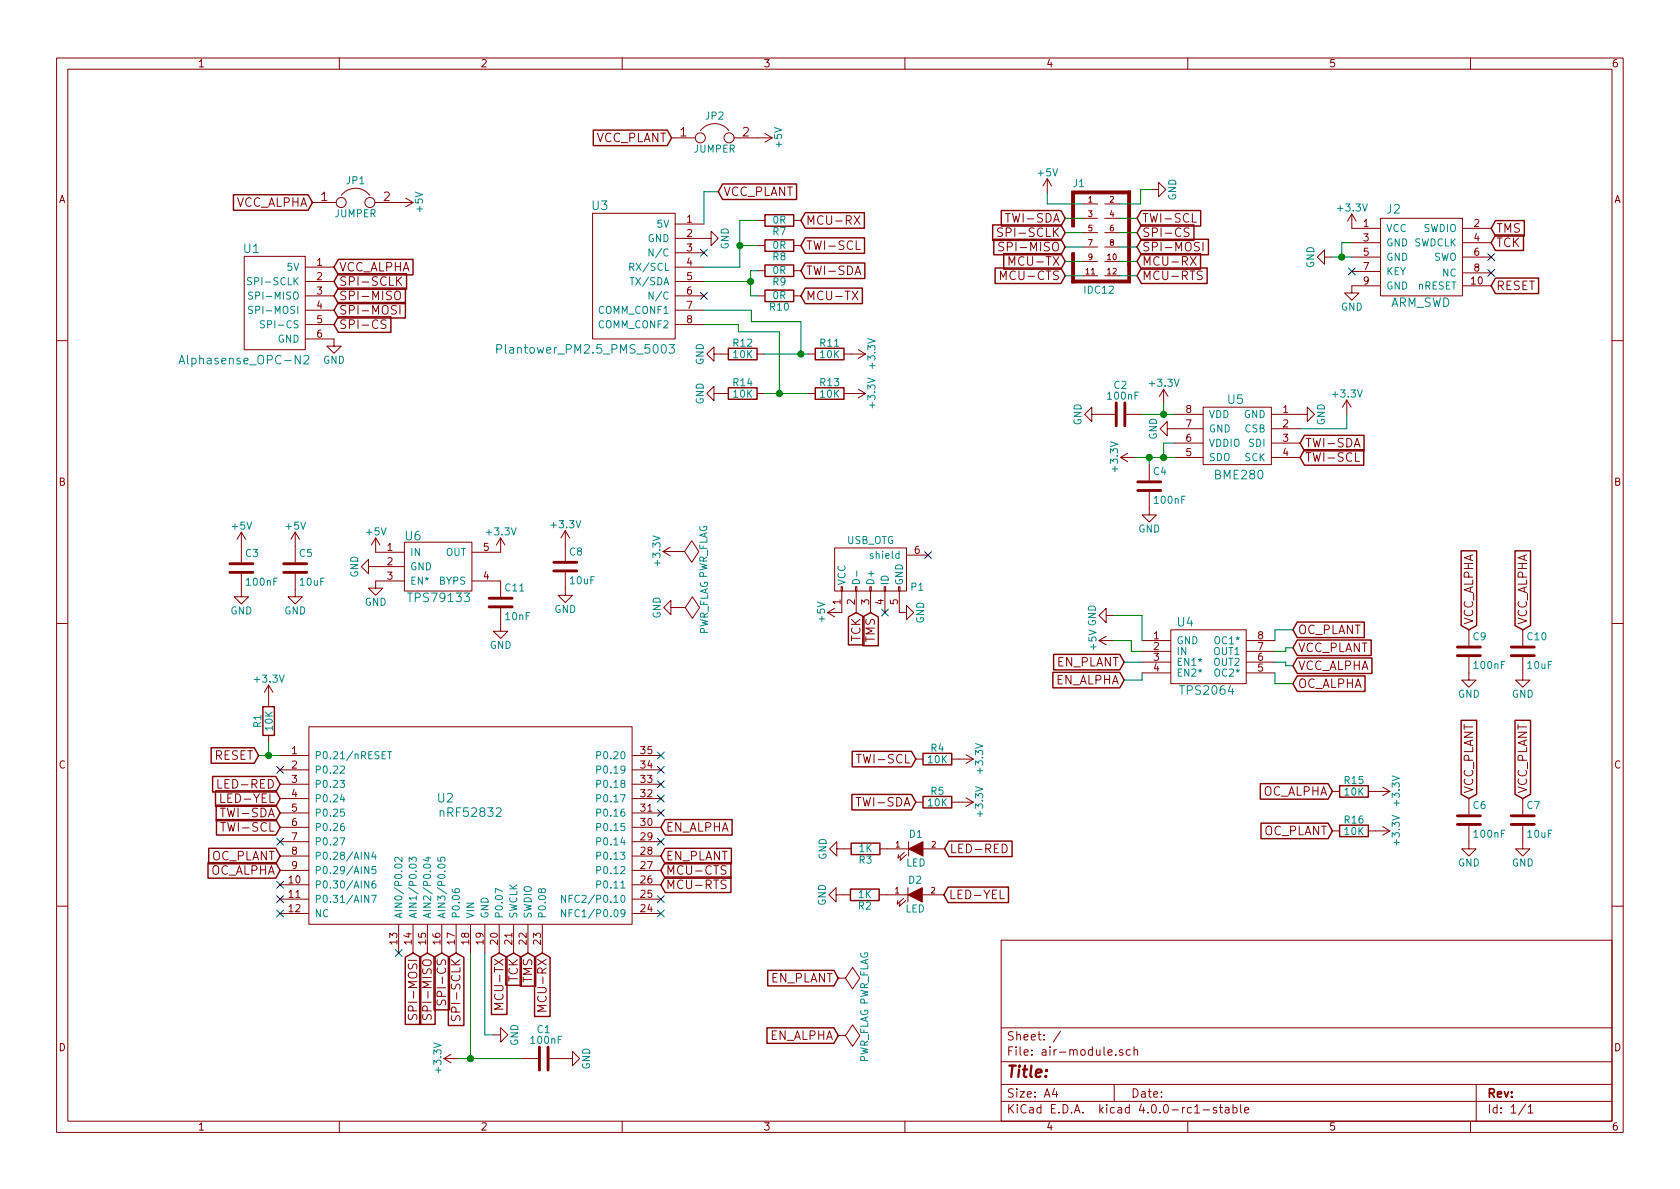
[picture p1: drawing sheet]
EESchema Schematic File Version 2
LIBS:air-module-rescue
LIBS:power
LIBS:device
LIBS:transistors
LIBS:conn
LIBS:linear
LIBS:regul
LIBS:74xx
LIBS:cmos4000
LIBS:adc-dac
LIBS:memory
LIBS:xilinx
LIBS:microcontrollers
LIBS:dsp
LIBS:microchip
LIBS:analog_switches
LIBS:motorola
LIBS:texas
LIBS:intel
LIBS:audio
LIBS:interface
LIBS:digital-audio
LIBS:philips
LIBS:display
LIBS:cypress
LIBS:siliconi
LIBS:opto
LIBS:atmel
LIBS:contrib
LIBS:valves
LIBS:nrf52832
LIBS:esp12
LIBS:tps2034
LIBS:bme280
LIBS:plantower_pm2
LIBS:alphasense_opc-n2
LIBS:solder_bridge
LIBS:tps2064
LIBS:idc12
LIBS:mcp1826s
LIBS:tps79133
LIBS:arm_swd
LIBS:air-module-cache
EELAYER 25 0
EELAYER END
$Descr A4 11693 8268
encoding utf-8
Sheet 1 1
Title ""
Date ""
Rev ""
Comp ""
Comment1 ""
Comment2 ""
Comment3 ""
Comment4 ""
$EndDescr
$Comp
L nRF52832 U2
U 1 1
P 2800 6250
F 0 "U2" H 3100 6950 60  0000 C CNN
F 1 "nRF52832" H 3275 6850 60  0000 C CNN
F 2 "nRF52832:nRF52832-SMD" H 3225 6725 60  0001 C CNN
F 3 "" H 2800 6250 60  0000 C CNN
	1    2800 6250
	1    0    0    -1  
$EndComp
Text GLabel 1950 5450 0    60   Input ~ 0
LED-RED
Text GLabel 1950 5650 0    60   Input ~ 0
TWI-SDA
Text GLabel 1950 5750 0    60   Input ~ 0
TWI-SCL
$Comp
L +3.3V #PWR11
U 1 1
P 3190 7360
F 0 "#PWR11" H 3190 7210 50  0001 C CNN
F 1 "+3.3V" H 3190 7500 50  0000 C CNN
F 2 "" H 3190 7360 60  0000 C CNN
F 3 "" H 3190 7360 60  0000 C CNN
	1    3190 7360
	0    -1   -1   0   
$EndComp
$Comp
L GND #PWR12
U 1 1
P 3435 7195
F 0 "#PWR12" H 3435 6945 50  0001 C CNN
F 1 "GND" H 3435 7045 50  0000 C CNN
F 2 "" H 3435 7195 60  0000 C CNN
F 3 "" H 3435 7195 60  0000 C CNN
	1    3435 7195
	0    -1   -1   0   
$EndComp
Text GLabel 3475 6625 3    60   Input ~ 0
MCU-TX
Text GLabel 3575 6625 3    60   Input ~ 0
TCK
Text GLabel 3675 6625 3    60   Input ~ 0
TMS
Text GLabel 3775 6625 3    60   Input ~ 0
MCU-RX
Text GLabel 2875 6625 3    60   Input ~ 0
SPI-MOSI
Text GLabel 2975 6625 3    60   Input ~ 0
SPI-MISO
Text GLabel 3075 6625 3    60   Input ~ 0
SPI-CS
Text GLabel 3175 6625 3    60   Input ~ 0
SPI-SCLK
$Comp
L LED D1
U 1 1
P 6375 5900
F 0 "D1" H 6375 6000 50  0000 C CNN
F 1 "LED" H 6375 5800 50  0000 C CNN
F 2 "0603_handsolder:LED_0603_HandSoldering" H 6375 5900 60  0001 C CNN
F 3 "" H 6375 5900 60  0000 C CNN
	1    6375 5900
	1    0    0    -1  
$EndComp
Text GLabel 6575 5900 2    60   Input ~ 0
LED-RED
$Comp
L GND #PWR26
U 1 1
P 5875 5900
F 0 "#PWR26" H 5875 5650 50  0001 C CNN
F 1 "GND" H 5875 5750 50  0000 C CNN
F 2 "" H 5875 5900 60  0000 C CNN
F 3 "" H 5875 5900 60  0000 C CNN
	1    5875 5900
	0    1    1    0   
$EndComp
$Comp
L R R3
U 1 1
P 6025 5900
F 0 "R3" V 6105 5900 50  0000 C CNN
F 1 "1K" V 6025 5900 50  0000 C CNN
F 2 "0603_handsolder:0603_HandSoldering" V 5955 5900 30  0001 C CNN
F 3 "" H 6025 5900 30  0000 C CNN
	1    6025 5900
	0    1    1    0   
$EndComp
$Comp
L Alphasense_OPC-N2 U1
U 1 1
P 1900 2225
F 0 "U1" H 1750 2725 60  0000 C CNN
F 1 "Alphasense_OPC-N2" H 1700 1950 60  0000 C CNN
F 2 "Molex_501331-0607:Molex_501331-0607" H 1900 2225 60  0001 C CNN
F 3 "" H 1900 2225 60  0000 C CNN
	1    1900 2225
	1    0    0    -1  
$EndComp
$Comp
L BME280 U5
U 1 1
P 8675 3000
F 0 "U5" H 8600 3225 60  0000 C CNN
F 1 "BME280" H 8625 2700 60  0000 C CNN
F 2 "BME280:BME280" H 8625 2600 60  0001 C CNN
F 3 "" H 8675 3000 60  0000 C CNN
	1    8675 3000
	1    0    0    -1  
$EndComp
$Comp
L Plantower_PM2.5_PMS_5003 U3
U 1 1
P 4550 2000
F 0 "U3" H 4175 2575 60  0000 C CNN
F 1 "Plantower_PM2.5_PMS_5003" H 4075 1575 60  0000 C CNN
F 2 "Socket_Strips:Socket_Strip_Straight_1x08" H 4550 2000 60  0001 C CNN
F 3 "" H 4550 2000 60  0000 C CNN
	1    4550 2000
	1    0    0    -1  
$EndComp
Text GLabel 2325 2150 2    60   Input ~ 0
SPI-MOSI
Text GLabel 2325 2050 2    60   Input ~ 0
SPI-MISO
Text GLabel 2325 2250 2    60   Input ~ 0
SPI-CS
Text GLabel 2325 1950 2    60   Input ~ 0
SPI-SCLK
$Comp
L GND #PWR6
U 1 1
P 2325 2350
F 0 "#PWR6" H 2325 2100 50  0001 C CNN
F 1 "GND" H 2325 2200 50  0000 C CNN
F 2 "" H 2325 2350 60  0000 C CNN
F 3 "" H 2325 2350 60  0000 C CNN
	1    2325 2350
	1    0    0    -1  
$EndComp
$Comp
L GND #PWR20
U 1 1
P 4900 1650
F 0 "#PWR20" H 4900 1400 50  0001 C CNN
F 1 "GND" H 4900 1500 50  0000 C CNN
F 2 "" H 4900 1650 60  0000 C CNN
F 3 "" H 4900 1650 60  0000 C CNN
	1    4900 1650
	0    -1   -1   0   
$EndComp
NoConn ~ 4900 1750
NoConn ~ 4900 2050
Text GLabel 5575 1525 2    60   Input ~ 0
MCU-RX
Text GLabel 5575 2050 2    60   Input ~ 0
MCU-TX
Text GLabel 5575 1875 2    60   Input ~ 0
TWI-SDA
Text GLabel 5575 1700 2    60   Input ~ 0
TWI-SCL
NoConn ~ 1950 5350
NoConn ~ 1950 5850
NoConn ~ 1950 6350
NoConn ~ 2775 6625
NoConn ~ 4600 5550
NoConn ~ 4600 5450
NoConn ~ 4600 5350
NoConn ~ 4600 5250
$Comp
L R R1
U 1 1
P 1870 5010
F 0 "R1" V 1950 5010 50  0000 C CNN
F 1 "10K" V 1870 5010 50  0000 C CNN
F 2 "0603_handsolder:0603_HandSoldering" V 1800 5010 30  0001 C CNN
F 3 "" H 1870 5010 30  0000 C CNN
	1    1870 5010
	-1   0    0    1   
$EndComp
$Comp
L +3.3V #PWR3
U 1 1
P 1870 4860
F 0 "#PWR3" H 1870 4710 50  0001 C CNN
F 1 "+3.3V" H 1870 5000 50  0000 C CNN
F 2 "" H 1870 4860 60  0000 C CNN
F 3 "" H 1870 4860 60  0000 C CNN
	1    1870 4860
	1    0    0    -1  
$EndComp
$Comp
L R R7
U 1 1
P 5425 1525
F 0 "R7" V 5505 1525 50  0000 C CNN
F 1 "0R" V 5425 1525 50  0000 C CNN
F 2 "0603_handsolder:0603_HandSoldering" V 5355 1525 30  0001 C CNN
F 3 "" H 5425 1525 30  0000 C CNN
	1    5425 1525
	0    1    1    0   
$EndComp
$Comp
L R R8
U 1 1
P 5425 1700
F 0 "R8" V 5505 1700 50  0000 C CNN
F 1 "0R" V 5425 1700 50  0000 C CNN
F 2 "0603_handsolder:0603_HandSoldering" V 5355 1700 30  0001 C CNN
F 3 "" H 5425 1700 30  0000 C CNN
	1    5425 1700
	0    1    1    0   
$EndComp
$Comp
L R R9
U 1 1
P 5425 1875
F 0 "R9" V 5505 1875 50  0000 C CNN
F 1 "0R" V 5425 1875 50  0000 C CNN
F 2 "0603_handsolder:0603_HandSoldering" V 5355 1875 30  0001 C CNN
F 3 "" H 5425 1875 30  0000 C CNN
	1    5425 1875
	0    1    1    0   
$EndComp
$Comp
L R R10
U 1 1
P 5425 2050
F 0 "R10" V 5505 2050 50  0000 C CNN
F 1 "0R" V 5425 2050 50  0000 C CNN
F 2 "0603_handsolder:0603_HandSoldering" V 5355 2050 30  0001 C CNN
F 3 "" H 5425 2050 30  0000 C CNN
	1    5425 2050
	0    1    1    0   
$EndComp
$Comp
L R R11
U 1 1
P 5775 2455
F 0 "R11" V 5855 2455 50  0000 C CNN
F 1 "10K" V 5775 2455 50  0000 C CNN
F 2 "0603_handsolder:0603_HandSoldering" V 5705 2455 30  0001 C CNN
F 3 "" H 5775 2455 30  0000 C CNN
	1    5775 2455
	0    -1   -1   0   
$EndComp
$Comp
L +3.3V #PWR27
U 1 1
P 5925 2455
F 0 "#PWR27" H 5925 2305 50  0001 C CNN
F 1 "+3.3V" H 5925 2595 50  0000 C CNN
F 2 "" H 5925 2455 60  0000 C CNN
F 3 "" H 5925 2455 60  0000 C CNN
	1    5925 2455
	0    1    1    0   
$EndComp
$Comp
L R R13
U 1 1
P 5775 2730
F 0 "R13" V 5855 2730 50  0000 C CNN
F 1 "10K" V 5775 2730 50  0000 C CNN
F 2 "0603_handsolder:0603_HandSoldering" V 5705 2730 30  0001 C CNN
F 3 "" H 5775 2730 30  0000 C CNN
	1    5775 2730
	0    -1   -1   0   
$EndComp
$Comp
L +3.3V #PWR28
U 1 1
P 5925 2730
F 0 "#PWR28" H 5925 2580 50  0001 C CNN
F 1 "+3.3V" H 5925 2870 50  0000 C CNN
F 2 "" H 5925 2730 60  0000 C CNN
F 3 "" H 5925 2730 60  0000 C CNN
	1    5925 2730
	0    1    1    0   
$EndComp
$Comp
L R R12
U 1 1
P 5170 2455
F 0 "R12" V 5250 2455 50  0000 C CNN
F 1 "10K" V 5170 2455 50  0000 C CNN
F 2 "0603_handsolder:0603_HandSoldering" V 5100 2455 30  0001 C CNN
F 3 "" H 5170 2455 30  0000 C CNN
	1    5170 2455
	0    -1   -1   0   
$EndComp
$Comp
L R R14
U 1 1
P 5170 2730
F 0 "R14" V 5250 2730 50  0000 C CNN
F 1 "10K" V 5170 2730 50  0000 C CNN
F 2 "0603_handsolder:0603_HandSoldering" V 5100 2730 30  0001 C CNN
F 3 "" H 5170 2730 30  0000 C CNN
	1    5170 2730
	0    -1   -1   0   
$EndComp
$Comp
L GND #PWR21
U 1 1
P 5020 2455
F 0 "#PWR21" H 5020 2205 50  0001 C CNN
F 1 "GND" H 5020 2305 50  0000 C CNN
F 2 "" H 5020 2455 60  0000 C CNN
F 3 "" H 5020 2455 60  0000 C CNN
	1    5020 2455
	0    1    1    0   
$EndComp
$Comp
L GND #PWR22
U 1 1
P 5020 2730
F 0 "#PWR22" H 5020 2480 50  0001 C CNN
F 1 "GND" H 5020 2580 50  0000 C CNN
F 2 "" H 5020 2730 60  0000 C CNN
F 3 "" H 5020 2730 60  0000 C CNN
	1    5020 2730
	0    1    1    0   
$EndComp
$Comp
L +3.3V #PWR39
U 1 1
P 8100 2800
F 0 "#PWR39" H 8100 2650 50  0001 C CNN
F 1 "+3.3V" H 8100 2940 50  0000 C CNN
F 2 "" H 8100 2800 60  0000 C CNN
F 3 "" H 8100 2800 60  0000 C CNN
	1    8100 2800
	1    0    0    -1  
$EndComp
$Comp
L GND #PWR40
U 1 1
P 8175 2975
F 0 "#PWR40" H 8175 2725 50  0001 C CNN
F 1 "GND" H 8175 2825 50  0000 C CNN
F 2 "" H 8175 2975 60  0000 C CNN
F 3 "" H 8175 2975 60  0000 C CNN
	1    8175 2975
	0    1    1    0   
$EndComp
$Comp
L +3.3V #PWR36
U 1 1
P 7900 3175
F 0 "#PWR36" H 7900 3025 50  0001 C CNN
F 1 "+3.3V" H 7900 3315 50  0000 C CNN
F 2 "" H 7900 3175 60  0000 C CNN
F 3 "" H 7900 3175 60  0000 C CNN
	1    7900 3175
	0    -1   -1   0   
$EndComp
$Comp
L GND #PWR41
U 1 1
P 9050 2875
F 0 "#PWR41" H 9050 2625 50  0001 C CNN
F 1 "GND" H 9050 2725 50  0000 C CNN
F 2 "" H 9050 2875 60  0000 C CNN
F 3 "" H 9050 2875 60  0000 C CNN
	1    9050 2875
	0    -1   -1   0   
$EndComp
$Comp
L C C4
U 1 1
P 8000 3375
F 0 "C4" H 8025 3475 50  0000 L CNN
F 1 "100nF" H 8025 3275 50  0000 L CNN
F 2 "0603_handsolder:0603_HandSoldering" H 8038 3225 30  0001 C CNN
F 3 "" H 8000 3375 60  0000 C CNN
	1    8000 3375
	1    0    0    -1  
$EndComp
Wire Wire Line
	3375 6625 3375 7195
Wire Wire Line
	3275 6625 3275 7360
Wire Wire Line
	5150 1850 4900 1850
Wire Wire Line
	5150 1525 5150 1850
Wire Wire Line
	5150 1525 5275 1525
Wire Wire Line
	5275 1700 5150 1700
Connection ~ 5150 1700
Wire Wire Line
	5225 1875 5275 1875
Wire Wire Line
	5225 2050 5275 2050
Wire Wire Line
	1800 5250 1950 5250
Wire Wire Line
	5320 2455 5625 2455
Wire Wire Line
	5320 2730 5625 2730
Connection ~ 5425 2730
Connection ~ 5575 2455
Connection ~ 5225 1950
Wire Wire Line
	5225 1875 5225 2050
Wire Wire Line
	4900 1950 5225 1950
Wire Wire Line
	7900 3175 8175 3175
Wire Wire Line
	8175 3075 8100 3075
Wire Wire Line
	8100 3075 8100 3175
Connection ~ 8100 3175
Wire Wire Line
	8000 3225 8000 3175
Connection ~ 8000 3175
$Comp
L GND #PWR37
U 1 1
P 8000 3525
F 0 "#PWR37" H 8000 3275 50  0001 C CNN
F 1 "GND" H 8000 3375 50  0000 C CNN
F 2 "" H 8000 3525 60  0000 C CNN
F 3 "" H 8000 3525 60  0000 C CNN
	1    8000 3525
	1    0    0    -1  
$EndComp
$Comp
L C C2
U 1 1
P 7800 2875
F 0 "C2" V 7600 2825 50  0000 L CNN
F 1 "100nF" V 7675 2775 50  0000 L CNN
F 2 "0603_handsolder:0603_HandSoldering" H 7838 2725 30  0001 C CNN
F 3 "" H 7800 2875 60  0000 C CNN
	1    7800 2875
	0    1    1    0   
$EndComp
$Comp
L GND #PWR33
U 1 1
P 7650 2875
F 0 "#PWR33" H 7650 2625 50  0001 C CNN
F 1 "GND" H 7650 2725 50  0000 C CNN
F 2 "" H 7650 2875 60  0000 C CNN
F 3 "" H 7650 2875 60  0000 C CNN
	1    7650 2875
	0    1    1    0   
$EndComp
Wire Wire Line
	7950 2875 8175 2875
Wire Wire Line
	8100 2800 8100 2875
Connection ~ 8100 2875
$Comp
L +3.3V #PWR43
U 1 1
P 9375 2875
F 0 "#PWR43" H 9375 2725 50  0001 C CNN
F 1 "+3.3V" H 9375 3015 50  0000 C CNN
F 2 "" H 9375 2875 60  0000 C CNN
F 3 "" H 9375 2875 60  0000 C CNN
	1    9375 2875
	1    0    0    -1  
$EndComp
Wire Wire Line
	9050 2975 9375 2975
Text GLabel 9050 3175 2    60   Input ~ 0
TWI-SCL
Text GLabel 9050 3075 2    60   Input ~ 0
TWI-SDA
Wire Wire Line
	9375 2975 9375 2875
Text GLabel 6375 5275 0    60   Input ~ 0
TWI-SCL
Text GLabel 6375 5575 0    60   Input ~ 0
TWI-SDA
$Comp
L R R5
U 1 1
P 6525 5575
F 0 "R5" V 6605 5575 50  0000 C CNN
F 1 "10K" V 6525 5575 50  0000 C CNN
F 2 "0603_handsolder:0603_HandSoldering" V 6455 5575 30  0001 C CNN
F 3 "" H 6525 5575 30  0000 C CNN
	1    6525 5575
	0    -1   -1   0   
$EndComp
$Comp
L R R4
U 1 1
P 6525 5275
F 0 "R4" V 6605 5275 50  0000 C CNN
F 1 "10K" V 6525 5275 50  0000 C CNN
F 2 "0603_handsolder:0603_HandSoldering" V 6455 5275 30  0001 C CNN
F 3 "" H 6525 5275 30  0000 C CNN
	1    6525 5275
	0    -1   -1   0   
$EndComp
$Comp
L +3.3V #PWR31
U 1 1
P 6675 5575
F 0 "#PWR31" H 6675 5425 50  0001 C CNN
F 1 "+3.3V" H 6675 5715 50  0000 C CNN
F 2 "" H 6675 5575 60  0000 C CNN
F 3 "" H 6675 5575 60  0000 C CNN
	1    6675 5575
	0    1    1    0   
$EndComp
$Comp
L +3.3V #PWR30
U 1 1
P 6675 5275
F 0 "#PWR30" H 6675 5125 50  0001 C CNN
F 1 "+3.3V" H 6675 5415 50  0000 C CNN
F 2 "" H 6675 5275 60  0000 C CNN
F 3 "" H 6675 5275 60  0000 C CNN
	1    6675 5275
	0    1    1    0   
$EndComp
$Comp
L C C1
U 1 1
P 3785 7360
F 0 "C1" V 3585 7310 50  0000 L CNN
F 1 "100nF" V 3660 7260 50  0000 L CNN
F 2 "0603_handsolder:0603_HandSoldering" H 3823 7210 30  0001 C CNN
F 3 "" H 3785 7360 60  0000 C CNN
	1    3785 7360
	0    1    1    0   
$EndComp
$Comp
L GND #PWR17
U 1 1
P 3935 7360
F 0 "#PWR17" H 3935 7110 50  0001 C CNN
F 1 "GND" H 3935 7210 50  0000 C CNN
F 2 "" H 3935 7360 60  0000 C CNN
F 3 "" H 3935 7360 60  0000 C CNN
	1    3935 7360
	0    -1   -1   0   
$EndComp
$Comp
L GND #PWR29
U 1 1
P 6260 4255
F 0 "#PWR29" H 6260 4005 50  0001 C CNN
F 1 "GND" H 6260 4105 50  0000 C CNN
F 2 "" H 6260 4255 60  0000 C CNN
F 3 "" H 6260 4255 60  0000 C CNN
	1    6260 4255
	0    -1   -1   0   
$EndComp
NoConn ~ 6160 4255
NoConn ~ 6460 3855
$Comp
L +5V #PWR24
U 1 1
P 5860 4255
F 0 "#PWR24" H 5860 4105 50  0001 C CNN
F 1 "+5V" H 5860 4395 50  0000 C CNN
F 2 "" H 5860 4255 60  0000 C CNN
F 3 "" H 5860 4255 60  0000 C CNN
	1    5860 4255
	0    -1   -1   0   
$EndComp
Text GLabel 2325 1850 2    60   Input ~ 0
VCC_ALPHA
Text GLabel 5000 1325 2    60   Input ~ 0
VCC_PLANT
Wire Wire Line
	4900 1550 4900 1325
Wire Wire Line
	4900 1325 5000 1325
$Comp
L USB_OTG P1
U 1 1
P 6060 3955
F 0 "P1" H 6385 3830 50  0000 C CNN
F 1 "USB_OTG" H 6060 4155 50  0000 C CNN
F 2 "DCP-USBCB-SC:DCP-USBCB-SC" V 6010 3855 60  0001 C CNN
F 3 "" V 6010 3855 60  0000 C CNN
	1    6060 3955
	1    0    0    -1  
$EndComp
Text GLabel 6060 4255 3    60   Input ~ 0
TMS
Text GLabel 5960 4255 3    60   Input ~ 0
TCK
$Comp
L TPS2064 U4
U 1 1
P 8400 4575
F 0 "U4" H 8250 4825 60  0000 C CNN
F 1 "TPS2064" H 8400 4350 60  0000 C CNN
F 2 "TPS2064:TPS2064" H 8400 4275 60  0001 C CNN
F 3 "" H 8300 4350 60  0000 C CNN
	1    8400 4575
	1    0    0    -1  
$EndComp
$Comp
L GND #PWR34
U 1 1
P 7750 4275
F 0 "#PWR34" H 7750 4025 50  0001 C CNN
F 1 "GND" H 7750 4125 50  0000 C CNN
F 2 "" H 7750 4275 60  0000 C CNN
F 3 "" H 7750 4275 60  0000 C CNN
	1    7750 4275
	0    1    1    0   
$EndComp
$Comp
L +5V #PWR35
U 1 1
P 7750 4450
F 0 "#PWR35" H 7750 4300 50  0001 C CNN
F 1 "+5V" H 7750 4590 50  0000 C CNN
F 2 "" H 7750 4450 60  0000 C CNN
F 3 "" H 7750 4450 60  0000 C CNN
	1    7750 4450
	0    -1   -1   0   
$EndComp
Text GLabel 9000 4625 2    60   Input ~ 0
VCC_ALPHA
Text GLabel 9000 4500 2    60   Input ~ 0
VCC_PLANT
Wire Wire Line
	8875 4525 8950 4525
Wire Wire Line
	8950 4525 8950 4500
Wire Wire Line
	8950 4500 9000 4500
Wire Wire Line
	8875 4600 8950 4600
Wire Wire Line
	8950 4600 8950 4625
Wire Wire Line
	8950 4625 9000 4625
Text GLabel 7825 4600 0    60   Input ~ 0
EN_PLANT
Text GLabel 7825 4725 0    60   Input ~ 0
EN_ALPHA
Wire Wire Line
	7825 4600 7950 4600
Wire Wire Line
	7825 4725 7950 4725
Wire Wire Line
	7950 4725 7950 4675
Wire Wire Line
	7750 4450 7875 4450
Wire Wire Line
	7875 4450 7875 4525
Wire Wire Line
	7875 4525 7950 4525
Wire Wire Line
	7950 4450 7950 4275
Wire Wire Line
	7950 4275 7750 4275
Text GLabel 4600 5950 2    60   Input ~ 0
EN_PLANT
Text GLabel 4600 5750 2    60   Input ~ 0
EN_ALPHA
$Comp
L R R15
U 1 1
P 9425 5500
F 0 "R15" V 9505 5500 50  0000 C CNN
F 1 "10K" V 9425 5500 50  0000 C CNN
F 2 "0603_handsolder:0603_HandSoldering" V 9355 5500 30  0001 C CNN
F 3 "" H 9425 5500 30  0000 C CNN
	1    9425 5500
	0    -1   -1   0   
$EndComp
$Comp
L +3.3V #PWR46
U 1 1
P 9575 5500
F 0 "#PWR46" H 9575 5350 50  0001 C CNN
F 1 "+3.3V" H 9575 5640 50  0000 C CNN
F 2 "" H 9575 5500 60  0000 C CNN
F 3 "" H 9575 5500 60  0000 C CNN
	1    9575 5500
	0    1    1    0   
$EndComp
Text GLabel 9000 4375 2    60   Input ~ 0
OC_PLANT
Wire Wire Line
	8875 4450 8875 4375
Wire Wire Line
	8875 4375 9000 4375
Text GLabel 9000 4750 2    60   Input ~ 0
OC_ALPHA
Wire Wire Line
	8875 4675 8875 4750
Wire Wire Line
	8875 4750 9000 4750
Text GLabel 9275 5775 0    60   Input ~ 0
OC_PLANT
Text GLabel 9275 5500 0    60   Input ~ 0
OC_ALPHA
$Comp
L R R16
U 1 1
P 9425 5775
F 0 "R16" V 9505 5775 50  0000 C CNN
F 1 "10K" V 9425 5775 50  0000 C CNN
F 2 "0603_handsolder:0603_HandSoldering" V 9355 5775 30  0001 C CNN
F 3 "" H 9425 5775 30  0000 C CNN
	1    9425 5775
	0    -1   -1   0   
$EndComp
$Comp
L +3.3V #PWR47
U 1 1
P 9575 5775
F 0 "#PWR47" H 9575 5625 50  0001 C CNN
F 1 "+3.3V" H 9575 5915 50  0000 C CNN
F 2 "" H 9575 5775 60  0000 C CNN
F 3 "" H 9575 5775 60  0000 C CNN
	1    9575 5775
	0    1    1    0   
$EndComp
Text GLabel 1950 5950 0    60   Input ~ 0
OC_PLANT
Text GLabel 1950 6050 0    60   Input ~ 0
OC_ALPHA
$Comp
L C C3
U 1 1
P 1680 3945
F 0 "C3" H 1705 4045 50  0000 L CNN
F 1 "100nF" H 1705 3845 50  0000 L CNN
F 2 "0603_handsolder:0603_HandSoldering" H 1718 3795 30  0001 C CNN
F 3 "" H 1680 3945 60  0000 C CNN
	1    1680 3945
	1    0    0    -1  
$EndComp
$Comp
L GND #PWR2
U 1 1
P 1680 4095
F 0 "#PWR2" H 1680 3845 50  0001 C CNN
F 1 "GND" H 1680 3945 50  0000 C CNN
F 2 "" H 1680 4095 60  0000 C CNN
F 3 "" H 1680 4095 60  0000 C CNN
	1    1680 4095
	1    0    0    -1  
$EndComp
$Comp
L +5V #PWR1
U 1 1
P 1680 3795
F 0 "#PWR1" H 1680 3645 50  0001 C CNN
F 1 "+5V" H 1680 3935 50  0000 C CNN
F 2 "" H 1680 3795 60  0000 C CNN
F 3 "" H 1680 3795 60  0000 C CNN
	1    1680 3795
	1    0    0    -1  
$EndComp
$Comp
L C C5
U 1 1
P 2055 3945
F 0 "C5" H 2080 4045 50  0000 L CNN
F 1 "10uF" H 2080 3845 50  0000 L CNN
F 2 "0805_handsolder:0805_HandSoldering" H 2093 3795 30  0001 C CNN
F 3 "" H 2055 3945 60  0000 C CNN
	1    2055 3945
	1    0    0    -1  
$EndComp
$Comp
L GND #PWR5
U 1 1
P 2055 4095
F 0 "#PWR5" H 2055 3845 50  0001 C CNN
F 1 "GND" H 2055 3945 50  0000 C CNN
F 2 "" H 2055 4095 60  0000 C CNN
F 3 "" H 2055 4095 60  0000 C CNN
	1    2055 4095
	1    0    0    -1  
$EndComp
$Comp
L +5V #PWR4
U 1 1
P 2055 3795
F 0 "#PWR4" H 2055 3645 50  0001 C CNN
F 1 "+5V" H 2055 3935 50  0000 C CNN
F 2 "" H 2055 3795 60  0000 C CNN
F 3 "" H 2055 3795 60  0000 C CNN
	1    2055 3795
	1    0    0    -1  
$EndComp
$Comp
L C C6
U 1 1
P 10225 5700
F 0 "C6" H 10250 5800 50  0000 L CNN
F 1 "100nF" H 10250 5600 50  0000 L CNN
F 2 "0603_handsolder:0603_HandSoldering" H 10263 5550 30  0001 C CNN
F 3 "" H 10225 5700 60  0000 C CNN
	1    10225 5700
	1    0    0    -1  
$EndComp
$Comp
L GND #PWR49
U 1 1
P 10225 5850
F 0 "#PWR49" H 10225 5600 50  0001 C CNN
F 1 "GND" H 10225 5700 50  0000 C CNN
F 2 "" H 10225 5850 60  0000 C CNN
F 3 "" H 10225 5850 60  0000 C CNN
	1    10225 5850
	1    0    0    -1  
$EndComp
$Comp
L C C7
U 1 1
P 10600 5700
F 0 "C7" H 10625 5800 50  0000 L CNN
F 1 "10uF" H 10625 5600 50  0000 L CNN
F 2 "0805_handsolder:0805_HandSoldering" H 10638 5550 30  0001 C CNN
F 3 "" H 10600 5700 60  0000 C CNN
	1    10600 5700
	1    0    0    -1  
$EndComp
$Comp
L GND #PWR51
U 1 1
P 10600 5850
F 0 "#PWR51" H 10600 5600 50  0001 C CNN
F 1 "GND" H 10600 5700 50  0000 C CNN
F 2 "" H 10600 5850 60  0000 C CNN
F 3 "" H 10600 5850 60  0000 C CNN
	1    10600 5850
	1    0    0    -1  
$EndComp
Text GLabel 2175 1400 0    60   Input ~ 0
VCC_ALPHA
Text GLabel 4675 950  0    60   Input ~ 0
VCC_PLANT
$Comp
L +5V #PWR10
U 1 1
P 2775 1400
F 0 "#PWR10" H 2775 1250 50  0001 C CNN
F 1 "+5V" H 2775 1540 50  0000 C CNN
F 2 "" H 2775 1400 60  0000 C CNN
F 3 "" H 2775 1400 60  0000 C CNN
	1    2775 1400
	0    1    1    0   
$EndComp
$Comp
L +5V #PWR23
U 1 1
P 5275 950
F 0 "#PWR23" H 5275 800 50  0001 C CNN
F 1 "+5V" H 5275 1090 50  0000 C CNN
F 2 "" H 5275 950 60  0000 C CNN
F 3 "" H 5275 950 60  0000 C CNN
	1    5275 950 
	0    1    1    0   
$EndComp
Text GLabel 10225 5550 1    60   Input ~ 0
VCC_PLANT
Text GLabel 10600 5550 1    60   Input ~ 0
VCC_PLANT
$Comp
L C C9
U 1 1
P 10225 4525
F 0 "C9" H 10250 4625 50  0000 L CNN
F 1 "100nF" H 10250 4425 50  0000 L CNN
F 2 "0603_handsolder:0603_HandSoldering" H 10263 4375 30  0001 C CNN
F 3 "" H 10225 4525 60  0000 C CNN
	1    10225 4525
	1    0    0    -1  
$EndComp
$Comp
L GND #PWR48
U 1 1
P 10225 4675
F 0 "#PWR48" H 10225 4425 50  0001 C CNN
F 1 "GND" H 10225 4525 50  0000 C CNN
F 2 "" H 10225 4675 60  0000 C CNN
F 3 "" H 10225 4675 60  0000 C CNN
	1    10225 4675
	1    0    0    -1  
$EndComp
$Comp
L C C10
U 1 1
P 10600 4525
F 0 "C10" H 10625 4625 50  0000 L CNN
F 1 "10uF" H 10625 4425 50  0000 L CNN
F 2 "0805_handsolder:0805_HandSoldering" H 10638 4375 30  0001 C CNN
F 3 "" H 10600 4525 60  0000 C CNN
	1    10600 4525
	1    0    0    -1  
$EndComp
$Comp
L GND #PWR50
U 1 1
P 10600 4675
F 0 "#PWR50" H 10600 4425 50  0001 C CNN
F 1 "GND" H 10600 4525 50  0000 C CNN
F 2 "" H 10600 4675 60  0000 C CNN
F 3 "" H 10600 4675 60  0000 C CNN
	1    10600 4675
	1    0    0    -1  
$EndComp
Text GLabel 10225 4375 1    60   Input ~ 0
VCC_ALPHA
Text GLabel 10600 4375 1    60   Input ~ 0
VCC_ALPHA
$Comp
L IDC12 J1
U 1 1
P 7740 1610
F 0 "J1" H 7510 1950 50  0000 C CNN
F 1 "IDC12" H 7540 1180 50  0000 L BNN
F 2 "IDC12_connector:IDC12_connector" H 7680 1140 50  0001 C CNN
F 3 "" H 7740 1610 60  0000 C CNN
	1    7740 1610
	1    0    0    -1  
$EndComp
$Comp
L JUMPER JP1
U 1 1
P 2475 1400
F 0 "JP1" H 2475 1550 50  0000 C CNN
F 1 "JUMPER" H 2475 1320 50  0000 C CNN
F 2 "Socket_Strips:Socket_Strip_Straight_1x02" H 2475 1400 60  0001 C CNN
F 3 "" H 2475 1400 60  0000 C CNN
	1    2475 1400
	1    0    0    -1  
$EndComp
$Comp
L JUMPER JP2
U 1 1
P 4975 950
F 0 "JP2" H 4975 1100 50  0000 C CNN
F 1 "JUMPER" H 4975 870 50  0000 C CNN
F 2 "Socket_Strips:Socket_Strip_Straight_1x02" H 4975 950 60  0001 C CNN
F 3 "" H 4975 950 60  0000 C CNN
	1    4975 950 
	1    0    0    -1  
$EndComp
Text GLabel 7915 1710 2    60   Input ~ 0
SPI-MOSI
Text GLabel 7415 1710 0    60   Input ~ 0
SPI-MISO
Text GLabel 7915 1610 2    60   Input ~ 0
SPI-CS
Text GLabel 7415 1610 0    60   Input ~ 0
SPI-SCLK
Text GLabel 7415 1510 0    60   Input ~ 0
TWI-SDA
Text GLabel 7915 1510 2    60   Input ~ 0
TWI-SCL
Text GLabel 7415 1810 0    60   Input ~ 0
MCU-TX
Text GLabel 7915 1810 2    60   Input ~ 0
MCU-RX
Wire Wire Line
	7415 1510 7540 1510
Wire Wire Line
	7790 1510 7915 1510
Wire Wire Line
	7415 1610 7540 1610
Wire Wire Line
	7790 1610 7915 1610
Wire Wire Line
	7415 1710 7540 1710
Wire Wire Line
	7790 1710 7915 1710
Wire Wire Line
	7415 1810 7540 1810
Wire Wire Line
	7790 1810 7915 1810
$Comp
L +5V #PWR32
U 1 1
P 7290 1335
F 0 "#PWR32" H 7290 1185 50  0001 C CNN
F 1 "+5V" H 7290 1475 50  0000 C CNN
F 2 "" H 7290 1335 60  0000 C CNN
F 3 "" H 7290 1335 60  0000 C CNN
	1    7290 1335
	1    0    0    -1  
$EndComp
Wire Wire Line
	7290 1335 7290 1410
Wire Wire Line
	7290 1410 7540 1410
$Comp
L GND #PWR38
U 1 1
P 8015 1310
F 0 "#PWR38" H 8015 1060 50  0001 C CNN
F 1 "GND" H 8015 1160 50  0000 C CNN
F 2 "" H 8015 1310 60  0000 C CNN
F 3 "" H 8015 1310 60  0000 C CNN
	1    8015 1310
	0    -1   -1   0   
$EndComp
Wire Wire Line
	7790 1410 7940 1410
Wire Wire Line
	7940 1410 7940 1310
Wire Wire Line
	7940 1310 8015 1310
$Comp
L +5V #PWR7
U 1 1
P 2615 3835
F 0 "#PWR7" H 2615 3685 50  0001 C CNN
F 1 "+5V" H 2615 3975 50  0000 C CNN
F 2 "" H 2615 3835 60  0000 C CNN
F 3 "" H 2615 3835 60  0000 C CNN
	1    2615 3835
	1    0    0    -1  
$EndComp
$Comp
L GND #PWR8
U 1 1
P 2615 3935
F 0 "#PWR8" H 2615 3685 50  0001 C CNN
F 1 "GND" H 2615 3785 50  0000 C CNN
F 2 "" H 2615 3935 60  0000 C CNN
F 3 "" H 2615 3935 60  0000 C CNN
	1    2615 3935
	0    1    1    0   
$EndComp
$Comp
L C C8
U 1 1
P 3935 3935
F 0 "C8" H 3960 4035 50  0000 L CNN
F 1 "10uF" H 3960 3835 50  0000 L CNN
F 2 "0805_handsolder:0805_HandSoldering" H 3973 3785 30  0001 C CNN
F 3 "" H 3935 3935 60  0000 C CNN
	1    3935 3935
	1    0    0    -1  
$EndComp
$Comp
L GND #PWR16
U 1 1
P 3935 4085
F 0 "#PWR16" H 3935 3835 50  0001 C CNN
F 1 "GND" H 3935 3935 50  0000 C CNN
F 2 "" H 3935 4085 60  0000 C CNN
F 3 "" H 3935 4085 60  0000 C CNN
	1    3935 4085
	1    0    0    -1  
$EndComp
$Comp
L +3.3V #PWR15
U 1 1
P 3935 3785
F 0 "#PWR15" H 3935 3635 50  0001 C CNN
F 1 "+3.3V" H 3935 3925 50  0000 C CNN
F 2 "" H 3935 3785 60  0000 C CNN
F 3 "" H 3935 3785 60  0000 C CNN
	1    3935 3785
	1    0    0    -1  
$EndComp
$Comp
L TPS79133 U6
U 1 1
P 2815 4035
F 0 "U6" H 2875 4345 60  0000 C CNN
F 1 "TPS79133" H 3055 3915 60  0000 C CNN
F 2 "TPS79133:TPS79133" H 3045 3835 60  0001 C CNN
F 3 "" H 2955 4065 60  0000 C CNN
	1    2815 4035
	1    0    0    -1  
$EndComp
$Comp
L +3.3V #PWR13
U 1 1
P 3485 3835
F 0 "#PWR13" H 3485 3685 50  0001 C CNN
F 1 "+3.3V" H 3485 3975 50  0000 C CNN
F 2 "" H 3485 3835 60  0000 C CNN
F 3 "" H 3485 3835 60  0000 C CNN
	1    3485 3835
	1    0    0    -1  
$EndComp
$Comp
L C C11
U 1 1
P 3485 4185
F 0 "C11" H 3510 4285 50  0000 L CNN
F 1 "10nF" H 3510 4085 50  0000 L CNN
F 2 "0805_handsolder:0805_HandSoldering" H 3523 4035 30  0001 C CNN
F 3 "" H 3485 4185 60  0000 C CNN
	1    3485 4185
	1    0    0    -1  
$EndComp
$Comp
L GND #PWR14
U 1 1
P 3485 4335
F 0 "#PWR14" H 3485 4085 50  0001 C CNN
F 1 "GND" H 3485 4185 50  0000 C CNN
F 2 "" H 3485 4335 60  0000 C CNN
F 3 "" H 3485 4335 60  0000 C CNN
	1    3485 4335
	1    0    0    -1  
$EndComp
$Comp
L GND #PWR9
U 1 1
P 2615 4035
F 0 "#PWR9" H 2615 3785 50  0001 C CNN
F 1 "GND" H 2615 3885 50  0000 C CNN
F 2 "" H 2615 4035 60  0000 C CNN
F 3 "" H 2615 4035 60  0000 C CNN
	1    2615 4035
	1    0    0    -1  
$EndComp
Text GLabel 5835 6800 0    60   Input ~ 0
EN_PLANT
Text GLabel 5835 7200 0    60   Input ~ 0
EN_ALPHA
$Comp
L PWR_FLAG #FLG3
U 1 1
P 5835 6800
F 0 "#FLG3" H 5835 6895 50  0001 C CNN
F 1 "PWR_FLAG" H 5835 6980 50  0000 C CNN
F 2 "" H 5835 6800 60  0000 C CNN
F 3 "" H 5835 6800 60  0000 C CNN
	1    5835 6800
	0    1    1    0   
$EndComp
$Comp
L PWR_FLAG #FLG4
U 1 1
P 5835 7200
F 0 "#FLG4" H 5835 7295 50  0001 C CNN
F 1 "PWR_FLAG" H 5835 7380 50  0000 C CNN
F 2 "" H 5835 7200 60  0000 C CNN
F 3 "" H 5835 7200 60  0000 C CNN
	1    5835 7200
	0    1    1    0   
$EndComp
$Comp
L +3.3V #PWR18
U 1 1
P 4715 3830
F 0 "#PWR18" H 4715 3680 50  0001 C CNN
F 1 "+3.3V" H 4715 3970 50  0000 C CNN
F 2 "" H 4715 3830 60  0000 C CNN
F 3 "" H 4715 3830 60  0000 C CNN
	1    4715 3830
	0    -1   -1   0   
$EndComp
$Comp
L PWR_FLAG #FLG1
U 1 1
P 4715 3830
F 0 "#FLG1" H 4715 3925 50  0001 C CNN
F 1 "PWR_FLAG" H 4715 4010 50  0000 C CNN
F 2 "" H 4715 3830 60  0000 C CNN
F 3 "" H 4715 3830 60  0000 C CNN
	1    4715 3830
	0    1    1    0   
$EndComp
$Comp
L GND #PWR19
U 1 1
P 4720 4220
F 0 "#PWR19" H 4720 3970 50  0001 C CNN
F 1 "GND" H 4720 4070 50  0000 C CNN
F 2 "" H 4720 4220 60  0000 C CNN
F 3 "" H 4720 4220 60  0000 C CNN
	1    4720 4220
	0    1    1    0   
$EndComp
$Comp
L PWR_FLAG #FLG2
U 1 1
P 4720 4220
F 0 "#FLG2" H 4720 4315 50  0001 C CNN
F 1 "PWR_FLAG" H 4720 4400 50  0000 C CNN
F 2 "" H 4720 4220 60  0000 C CNN
F 3 "" H 4720 4220 60  0000 C CNN
	1    4720 4220
	0    1    1    0   
$EndComp
Text GLabel 1800 5250 0    60   Input ~ 0
RESET
Wire Wire Line
	1870 5160 1870 5250
Connection ~ 1870 5250
Text GLabel 10380 1980 2    60   Input ~ 0
RESET
Text GLabel 10380 1580 2    60   Input ~ 0
TMS
Text GLabel 10380 1680 2    60   Input ~ 0
TCK
$Comp
L +3.3V #PWR44
U 1 1
P 9410 1580
F 0 "#PWR44" H 9410 1430 50  0001 C CNN
F 1 "+3.3V" H 9410 1720 50  0000 C CNN
F 2 "" H 9410 1580 60  0000 C CNN
F 3 "" H 9410 1580 60  0000 C CNN
	1    9410 1580
	1    0    0    -1  
$EndComp
$Comp
L ARM_SWD J2
U 1 1
P 9740 1940
F 0 "J2" H 9700 2430 60  0000 C CNN
F 1 "ARM_SWD" H 9890 1780 60  0000 C CNN
F 2 "10pin_50mil_header:10pin_50mil_header" H 9890 1680 60  0001 C CNN
F 3 "" H 9740 1940 60  0000 C CNN
	1    9740 1940
	1    0    0    -1  
$EndComp
$Comp
L GND #PWR42
U 1 1
P 9270 1780
F 0 "#PWR42" H 9270 1530 50  0001 C CNN
F 1 "GND" H 9270 1630 50  0000 C CNN
F 2 "" H 9270 1780 60  0000 C CNN
F 3 "" H 9270 1780 60  0000 C CNN
	1    9270 1780
	0    1    1    0   
$EndComp
$Comp
L GND #PWR45
U 1 1
P 9410 1980
F 0 "#PWR45" H 9410 1730 50  0001 C CNN
F 1 "GND" H 9410 1830 50  0000 C CNN
F 2 "" H 9410 1980 60  0000 C CNN
F 3 "" H 9410 1980 60  0000 C CNN
	1    9410 1980
	1    0    0    -1  
$EndComp
NoConn ~ 9410 1880
NoConn ~ 10380 1890
NoConn ~ 10380 1780
Wire Wire Line
	9410 1680 9340 1680
Wire Wire Line
	9340 1680 9340 1780
Wire Wire Line
	9270 1780 9410 1780
Connection ~ 9340 1780
Text GLabel 1950 5550 0    60   Input ~ 0
LED-YEL
Text GLabel 6570 6220 2    60   Input ~ 0
LED-YEL
$Comp
L LED D2
U 1 1
P 6370 6220
F 0 "D2" H 6370 6320 50  0000 C CNN
F 1 "LED" H 6370 6120 50  0000 C CNN
F 2 "0603_handsolder:LED_0603_HandSoldering" H 6370 6220 60  0001 C CNN
F 3 "" H 6370 6220 60  0000 C CNN
	1    6370 6220
	1    0    0    -1  
$EndComp
$Comp
L GND #PWR25
U 1 1
P 5870 6220
F 0 "#PWR25" H 5870 5970 50  0001 C CNN
F 1 "GND" H 5870 6070 50  0000 C CNN
F 2 "" H 5870 6220 60  0000 C CNN
F 3 "" H 5870 6220 60  0000 C CNN
	1    5870 6220
	0    1    1    0   
$EndComp
$Comp
L R R2
U 1 1
P 6020 6220
F 0 "R2" V 6100 6220 50  0000 C CNN
F 1 "1K" V 6020 6220 50  0000 C CNN
F 2 "0603_handsolder:0603_HandSoldering" V 5950 6220 30  0001 C CNN
F 3 "" H 6020 6220 30  0000 C CNN
	1    6020 6220
	0    1    1    0   
$EndComp
NoConn ~ 1950 6150
NoConn ~ 1950 6250
Wire Wire Line
	3190 7360 3635 7360
Connection ~ 3275 7360
Wire Wire Line
	3375 7195 3435 7195
NoConn ~ 4600 5850
NoConn ~ 4600 5650
Text GLabel 4600 6050 2    60   Input ~ 0
MCU-CTS
Text GLabel 4600 6150 2    60   Input ~ 0
MCU-RTS
NoConn ~ 4600 6250
NoConn ~ 4600 6350
Text GLabel 7415 1910 0    60   Input ~ 0
MCU-CTS
Text GLabel 7915 1910 2    60   Input ~ 0
MCU-RTS
Wire Wire Line
	7540 1910 7415 1910
Wire Wire Line
	7790 1910 7915 1910
Wire Wire Line
	4900 2150 5230 2150
Wire Wire Line
	5230 2150 5230 2230
Wire Wire Line
	5230 2230 5575 2230
Wire Wire Line
	5575 2230 5575 2455
Wire Wire Line
	4900 2250 5140 2250
Wire Wire Line
	5140 2250 5140 2300
Wire Wire Line
	5140 2300 5425 2300
Wire Wire Line
	5425 2300 5425 2730
$EndSCHEMATC
